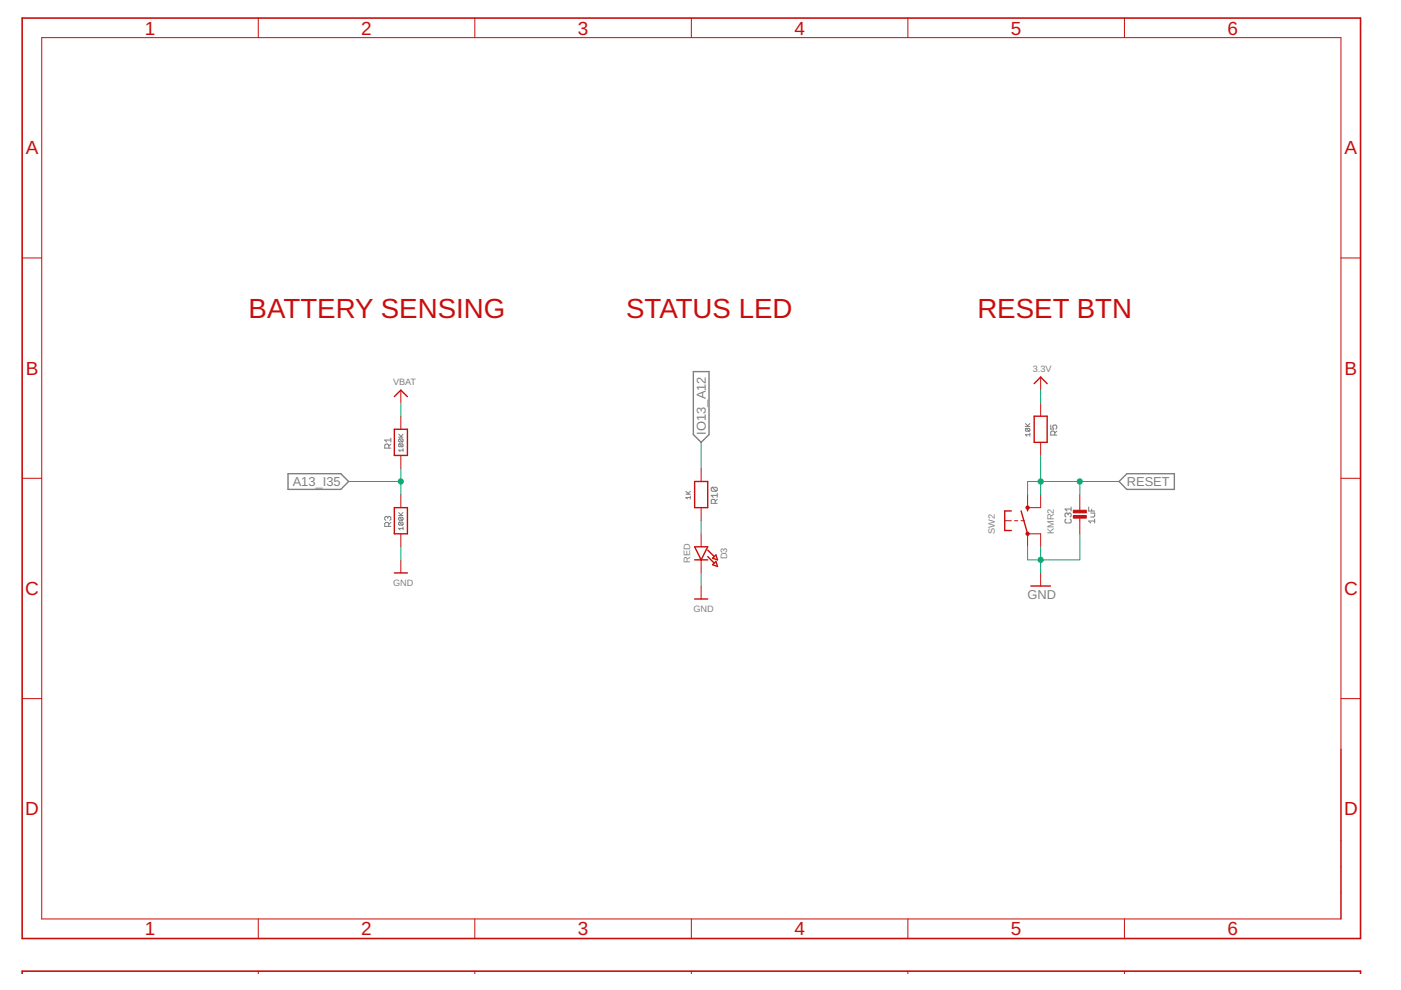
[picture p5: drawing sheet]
<svg xmlns="http://www.w3.org/2000/svg" width="297mm" height="210mm" viewBox="0 0 297 210" stroke-linecap="round" stroke-linejoin="round" font-family="sans-serif">
<g fill="none" stroke="#808080" stroke-width=".21">
<path d="M82.4 95v-.6l-.2-.2h-.4l-.2 .2v.6h1.3M82.9 94.2l-.5 .4M82.9 93.3h-1.3l.4 .4M82.9 92.9v.8M84.5 92.7h.9M84.5 92.1l.7 .6M84.7 93.1h.6l.1 .1-.1 .5M84.7 94.1h.6l.1 .2-.1 .4M84.7 94.1l-.2 .2 .2 .4h.6M84.7 93.1l-.2 .1 .2 .5h.6M84.7 94.1l.6 .6M84.7 93.1l.6 .6"/>
<path d="M85.4 95.4h-.9l.3 .3M85.4 95.1v.6M85.4 92.1l-.4 .4M217.4 90.4h1M217.4 89.8l.6 .6M217.6 90.8h.6l.2 .2v.3l-.2 .1M217.6 90.8l-.2 .2 .2 .4h.6M217.6 90.8l.6 .6M218.4 92.2h-1l.3 .3M218.4 91.8v.7M218.4 89.8l-.5 .5M222.8 90.1v.9h.6l-.2-.7 .2-.2h.4l.2 .2v.5l-.2 .2"/>
<path d="M223.6 92.2v-.6l-.2-.2h-.4l-.2 .2v.6h1.2M224 91.4l-.4 .4M82.2 109.7l-.2-.2-.4 .2v.4l.2 .2M82.2 109.7l.2-.2 .5 .2v.4l-.3 .2M82.2 109.7v.2M82.4 111.6v-.6l-.2-.2h-.4l-.2 .2v.6h1.3M82.9 110.8l-.5 .4M84.5 109.3h.9M84.5 108.7l.7 .6M84.7 109.7h.6l.1 .2-.1 .4M84.7 110.7h.6l.1 .2-.1 .4M84.7 109.7l-.2 .2 .2 .4h.6"/>
<path d="M84.7 110.7l-.2 .2 .2 .4h.6M84.7 110.7l.6 .6M84.7 109.7l.6 .6M85.4 111.7v.7M85.4 112h-.9l.3 .4M85.4 108.7l-.4 .4M145.4 104.8h1M145.4 104.2l.6 .6M146.4 105.5h-1l.3 .3M146.4 105.2v.6M146.4 104.2l-.5 .4M151 103.3l-.2 .2v.4l.2 .3h.8"/>
<path d="M151 103.3h.8l.3 .2v.4l-.3 .3M151 103.3l.8 .9M151.6 106.7v-.6l-.2-.2h-.4l-.2 .2v.6h1.3M152.1 105.9l-.5 .4M152.1 105h-1.3l.4 .5M152.1 104.6v.9M226 110l-.2 .3v.4l.2 .2h.9l.2-.2v-.4l-.2-.3M226.5 109l-.3-.2-.4 .2v.4l.2 .2M226.5 109l.2-.2 .4 .2v.4l-.2 .2M226.5 109v.2M227.1 107.5v.9M227.1 107.9h-1.3l.4 .5"/>
<path d="M230.8 107.5v.9h1.3M231.2 108.8h.9v.6l-.2 .2h-.7M231.5 107.9v.5M232.1 110.5h-1.3l.4 .4M232.1 110v.9"/>
</g>
<path d="M147 78.8h3.3v13.3l-1.6 1.7-1.7-1.7zM61.1 100.4h11.2l1.6 1.7-1.6 1.7h-11.2zM237.3 102.1l1.6-1.7h10.1v3.4h-10.1z" fill="none" stroke="#808080" stroke-width=".3"/>
<g fill="none" stroke="#c90d0c" stroke-width=".3">
<path d="M83.6 91h2.8v5.6h-2.8zM83.6 84.1l1.4-1.4 1.4 1.4M219.3 81.3l1.3-1.4 1.4 1.4M219.3 88.2h2.7v5.6h-2.7zM83.6 107.6h2.8v5.6h-2.8zM147.3 115.9h2.8l-1.4 2.8zM147.3 118.7h2.8M147.3 102.1h2.8v5.5h-2.8zM150.1 118l1.3 1.4M150.1 116.6l1.3 1.4M151.1 119.7l.7-.7 .3 1.1zM151.8 117.7l.3 1-1-.3z"/>
<path d="M214.4 108.3h-1.4v4.2h1.4M216.5 108.3l1.4 4.9M217.9 107.6v.7M83.6 121.5h2.8M147.3 127h2.8M218.6 124.2h4.1"/>
</g>
<g fill="none" stroke="#c90d0c" stroke-width=".21">
<path d="M8.8 8h275.5v186.8h-275.5zM54.8 3.8v4.2M100.7 3.8v4.2M146.6 3.8v4.2M192.5 3.8v4.2M238.4 3.8v4.2M4.7 54.7h4.1M284.3 54.7h4.2M220.6 79.9v2.8M85 82.7v2.8M85 88.2v2.8M85 96.6v2.7"/>
<path d="M148.7 99.3v2.8M220.6 85.5v2.7M220.6 93.8v2.8M4.7 101.4h4.1M85 104.9v2.7M85 113.2v2.7M85 118.7v2.8M148.7 107.6v2.8M148.7 113.2v2.7M148.7 118.7v2.8M213 110.4h1.4M215.1 110.4h.7"/>
<path d="M216.5 110.4h.7M217.9 104.9v2.7h2.7v-2.7M217.9 115.9v-2.7h2.7v2.7M228.9 104.9v3.6M228.9 109.6v3.6M284.3 101.4h4.2M148.7 124.2v2.8M220.6 121.5v2.7M4.7 148.1h4.1M284.3 148.1h4.2M54.8 194.8v4.2M100.7 194.8v4.2"/>
<path d="M146.6 194.8v4.2M192.5 194.8v4.2M238.4 194.8v4.2M54.8 205.9v.6M100.7 205.9v.6M146.6 205.9v.6M192.5 205.9v.6M238.4 205.9v.6"/>
</g>
<g fill="#c90d0c" stroke="#c90d0c" stroke-width=".21">
<circle cx="217.9" cy="113.2" r=".36"/>
<circle cx="217.9" cy="107.6" r=".37"/>
</g>
<g fill="#c90d0c" stroke="#c90d0c" stroke-width=".21">
<path d="M227.6 109.3h2.7v.6h-2.7z"/>
<path d="M227.6 108.2h2.7v.5h-2.7z"/>
</g>
<path d="M4.7 3.8h283.8v195.2h-283.8zM4.7 206.5v-.6h283.8v.6" fill="none" stroke="#c90d0c" stroke-width=".34"/>
<g fill="none" stroke="#0dab76" stroke-width=".21">
<path d="M85 85.5v2.7M85 99.3v5.6M148.7 93.8v5.5M220.6 82.7v2.8M220.6 96.6v8.3M73.9 102.1h11.1M85 115.9v2.8M148.7 110.4v2.8M220.6 115.9v5.6M228.9 113.2v5.5h-11v-2.8M228.9 102.1v2.8M237.3 102.1h-19.4v2.8"/>
<path d="M148.7 121.5v2.7"/>
</g>
<g fill="#0dab76" stroke="#0dab76" stroke-width=".21">
<circle cx="220.6" cy="118.7" r=".55"/>
<circle cx="220.6" cy="102.1" r=".55"/>
<circle cx="228.9" cy="102.1" r=".55"/>
<circle cx="85" cy="102.1" r=".55"/>
</g>
<g font-size="5.9" fill="#c90d0c">
<text x="52.7" y="67.5">BATTERY SENSING</text>
<text x="132.8" y="67.5">STATUS LED</text>
<text x="207.2" y="67.5">RESET BTN</text>
</g>
<g font-size="4" fill="#c90d0c">
<text x="30.7" y="7.3">1</text>
<text x="76.6" y="7.3">2</text>
<text x="122.5" y="7.3">3</text>
<text x="168.4" y="7.3">4</text>
<text x="214.3" y="7.3">5</text>
<text x="260.2" y="7.3">6</text>
<text x="5.4" y="32.8">A</text>
<text x="285.1" y="32.8">A</text>
<text x="5.4" y="79.5">B</text>
<text x="285.1" y="79.5">B</text>
<text x="5.3" y="126.2">C</text>
<text x="285" y="126.2">C</text>
<text x="5.3" y="172.9">D</text>
<text x="285" y="172.9">D</text>
<text x="30.7" y="198.3">1</text>
<text x="76.6" y="198.3">2</text>
<text x="122.5" y="198.3">3</text>
<text x="168.4" y="198.3">4</text>
<text x="214.3" y="198.3">5</text>
<text x="260.2" y="198.3">6</text>
</g>
<g font-size="2.7" fill="#808080">
<text x="149.6" y="92.1" transform="rotate(-90 149.6 92.1)">IO13_A12</text>
<text x="62.1" y="103.1">A13_I35</text>
<text x="238.9" y="103.1">RESET</text>
<text x="217.9" y="127">GND</text>
</g>
<g font-size="1.9" fill="#808080">
<text x="83.3" y="81.6">VBAT</text>
<text x="219" y="78.8">3.3V</text>
<text x="211" y="113.2" transform="rotate(-90 211 113.2)">SW2</text>
<text x="223.4" y="113.2" transform="rotate(-90 223.4 113.2)">KMR2</text>
<text x="146.3" y="119.4" transform="rotate(-90 146.3 119.4)">RED</text>
<text x="154.2" y="118.6" transform="rotate(-90 154.2 118.6)">D3</text>
<text x="83.3" y="124.2">GND</text>
<text x="147" y="129.8">GND</text>
</g>
</svg>
